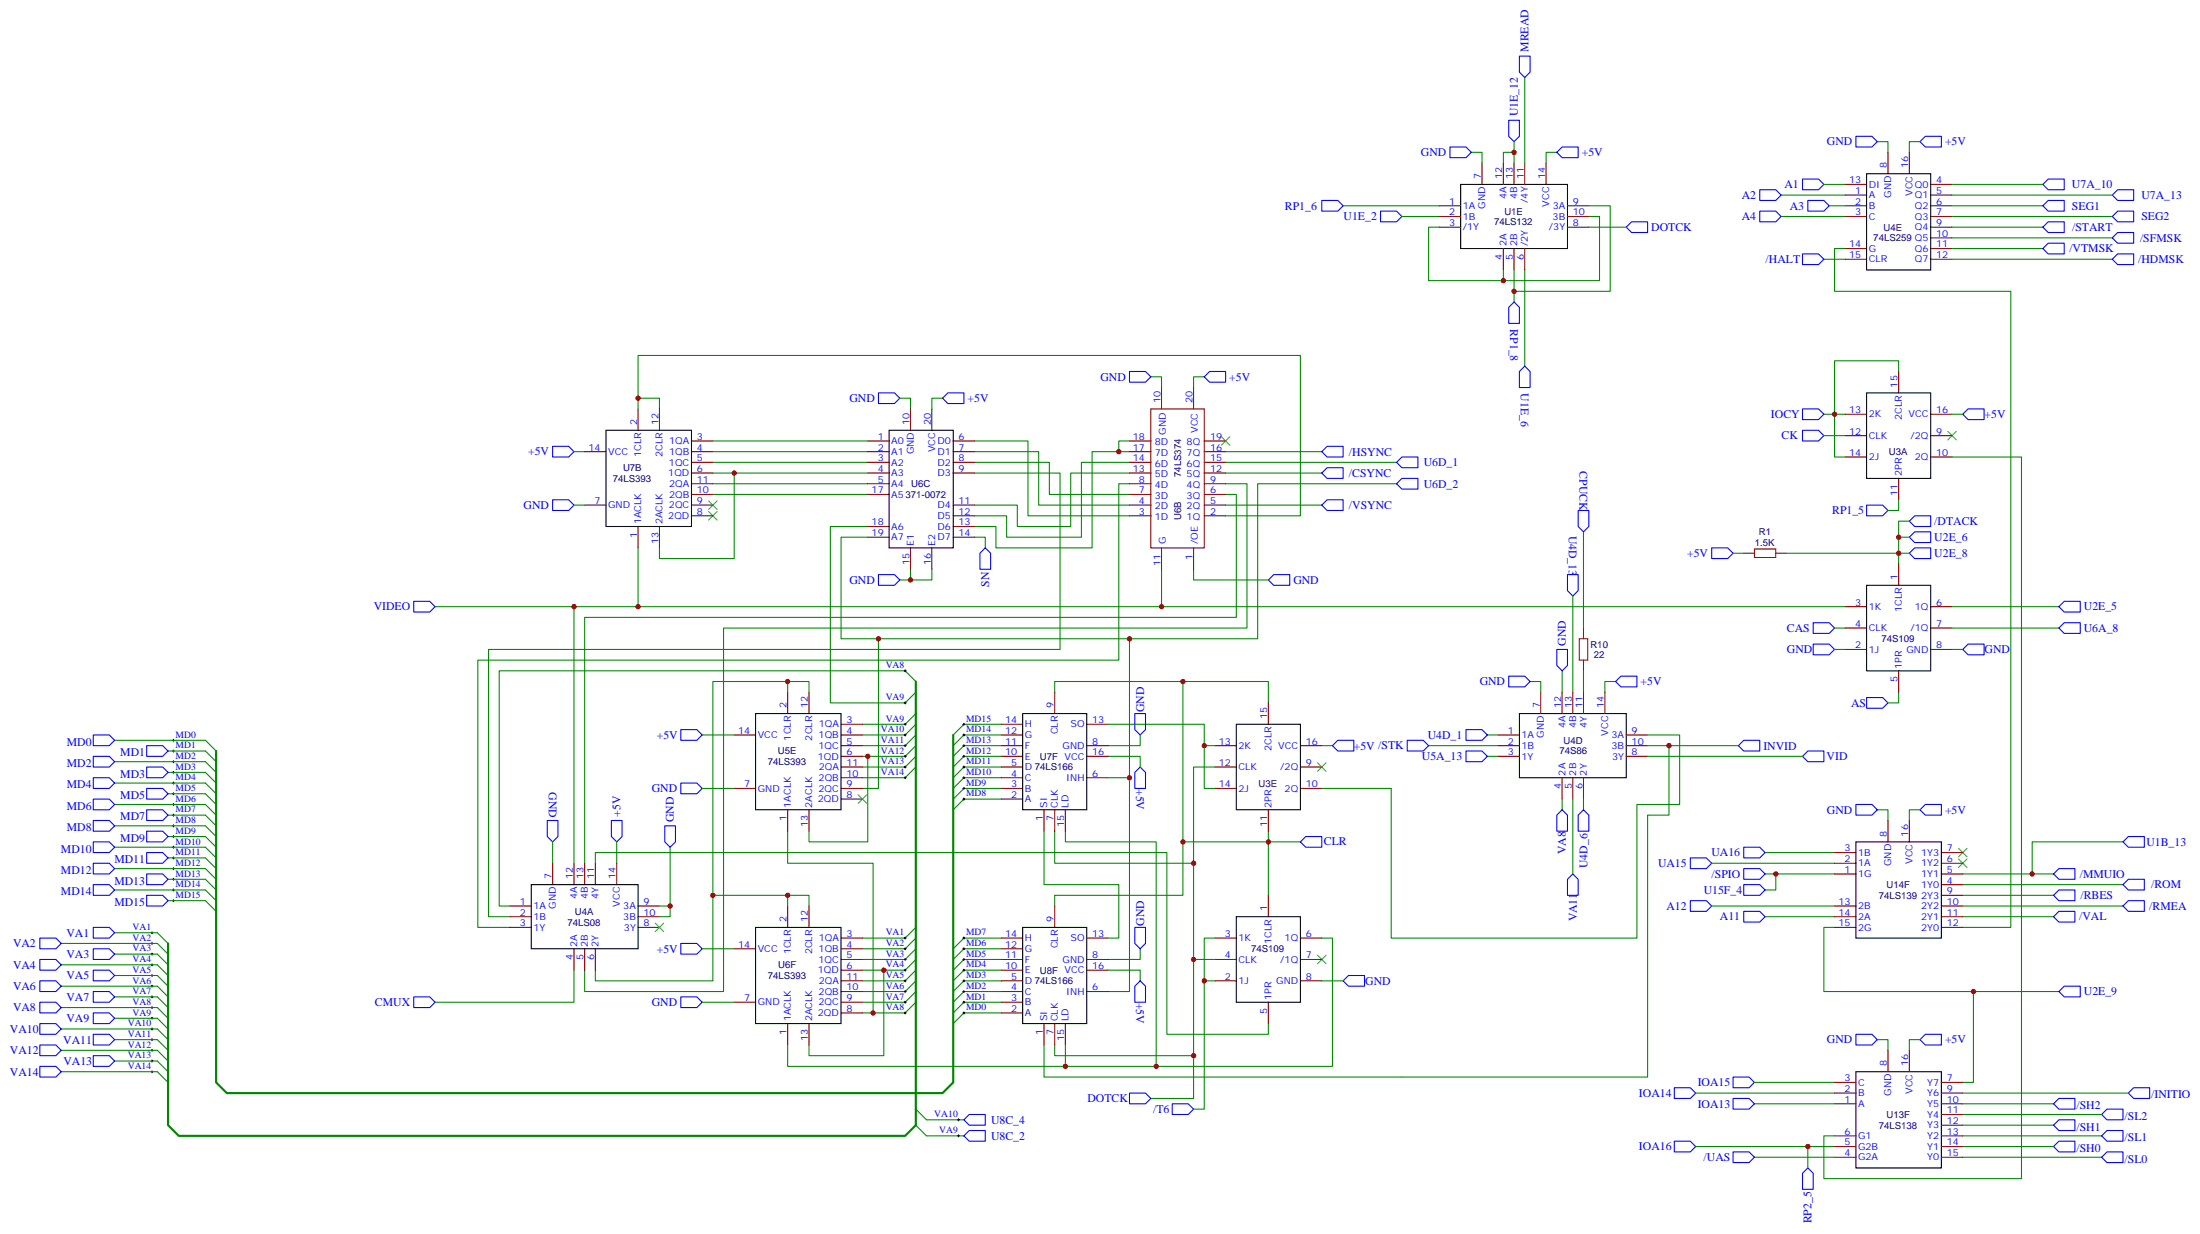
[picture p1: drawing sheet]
# Altium schematic sheet VIDEO.schdoc
size 534 x 299 mm

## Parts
R1  1.5K  [LISA_RESISTOR]
R10  22  [LISA_RESISTOR]
U1E  74LS132  [LISA_DIP_14]
U3A  74S109  [LISA_DIP_16]
U3E  74S109  [LISA_DIP_16]
U4A  74LS08  [LISA_DIP_14]
U4D  74S86  [LISA_DIP_14]
U4E  74LS259  [LISA_DIP_16]
U5E  74LS393  [LISA_DIP_14]
U6B  74LS374  [LISA_DIP_20]
U6C  371-0072  [LISA_DIP_20]
U6F  74LS393  [LISA_DIP_14]
U7B  74LS393  [LISA_DIP_14]
U7F  74LS166  [LISA_DIP_16]
U8F  74LS166  [LISA_DIP_16]
U13F  74LS138  [LISA_DIP_16]
U14F  74LS139  [LISA_DIP_16]

## Ports
+5V (in), /CSYNC (in), /DTACK (in), /HALT (in), /HDMSK (in), /HSYNC (in), /INITIO (in), /MMUIO (in), /RBES (in), /RMEA (in), /ROM (in), /SFMSK (in), /SH0 (in), /SH1 (in), /SH2 (in), /SL0 (in), /SL1 (in), /SL2 (in), /SPIO (in), /START (in), /STK (in), /T6 (in), /UAS (in), /VAL (in), /VSYNC (in), /VTMSK (in), A1 (in), A2 (in), A3 (in), A4 (in), A11 (in), A12 (in), AS (in), CAS (in), CK (in), CLR (in), CMUX (in), CPUCK (in), DOTCK (in), GND (in), INVID (in), IOA13 (in), IOA14 (in), IOA15 (in), IOA16 (in), IOCY (in), MD0 (in), MD1 (in), MD2 (in), MD3 (in), MD4 (in), MD5 (in), MD6 (in), MD7 (in), MD8 (in), MD9 (in), MD10 (in), MD11 (in), MD12 (in), MD13 (in), MD14 (in), MD15 (in), MREAD (in), RP1_5 (in), RP1_6 (in), RP1_8 (in), RP2_5 (in), SEG1 (in), SEG2 (in), SN (in), U1B_13 (in), U1E_2 (in), U1E_6 (in), U1E_12 (in), U2E_5 (in), U2E_6 (in), U2E_8 (in), U2E_9 (in), U4D_1 (in), U4D_6 (in), U4D_13 (in), U5A_13 (in), U6A_8 (in), U6D_1 (in), U6D_2 (in), U7A_10 (in), U7A_13 (in), U8C_2 (in), U8C_4 (in), U15F_4 (in), UA15 (in), UA16 (in), VA1 (in), VA2 (in), VA3 (in), VA4 (in), VA5 (in), VA6 (in), VA7 (in), VA8 (in), VA9 (in), VA10 (in), VA11 (in), VA12 (in), VA13 (in), VA14 (in), VID (in), VIDEO (in)

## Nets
+5V: R1.2 U1E.14(VCC) U3A.16(VCC) U3E.16(VCC) U4A.14(VCC) U4D.14(VCC) U4E.16(VCC) U5E.14(VCC) U6B.20(VCC) U6C.20(VCC) U6F.14(VCC) U7B.14(VCC) U7F.16(VCC) U8F.16(VCC) U13F.16(VCC) U14F.16(VCC) ; port +5V
/CSYNC: U6B.12(5Q) ; port /CSYNC
/DTACK: R1.1 U3A.1(1CLR) ; port U2E_8, port U2E_6, port /DTACK
/HALT: U4E.15(CLR) ; port /HALT
/HDMSK: U4E.12(Q7) ; port /HDMSK
/HSYNC: U6B.16(7Q) ; port /HSYNC
/INITIO: U13F.9(Y6) ; port /INITIO
/MMUIO: U14F.5(1Y1) ; port /MMUIO, port U1B_13
/RBES: U14F.9(2Y3) ; port /RBES
/RMEA: U14F.10(2Y2) ; port /RMEA
/ROM: U14F.4(1Y0) ; port /ROM
/SFMSK: U4E.10(Q5) ; port /SFMSK
/SH0: U13F.14(Y1) ; port /SH0
/SH1: U13F.12(Y3) ; port /SH1
/SH2: U13F.10(Y5) ; port /SH2
/SL0: U13F.15(Y0) ; port /SL0
/SL1: U13F.13(Y2) ; port /SL1
/SL2: U13F.11(Y4) ; port /SL2
/SPIO: U14F.1(1G) ; port /SPIO, port U15F_4
/START: U4E.9(Q4) ; port /START
/STK: U4D.2(1B) ; port /STK
/T6: U3E.2(1J) U3E.3(1K) ; port /T6
/UAS: U13F.4(G2A) ; port /UAS
/VAL: U14F.11(2Y1) ; port /VAL
/VSYNC: U6B.5(2Q) ; port /VSYNC
/VTMSK: U4E.11(Q6) ; port /VTMSK
A1: U4E.13(DI) ; port A1
A2: U4E.1(A) ; port A2
A3: U4E.2(B) ; port A3
A4: U4E.3(C) ; port A4
A11: U14F.14(2A) ; port A11
A12: U14F.13(2B) ; port A12
AS: U3A.5(1PR) ; port AS
CAS: U3A.4(CLK) ; port CAS
CK: U3A.12(CLK) ; port CK
CLR: U3E.1(1CLR) U3E.11(2PR) U3E.15(2CLR) U7F.9(CLR) U8F.9(CLR) ; port CLR
CMUX: U4A.4(2A) ; port CMUX
CPUCK: R10.1 ; port CPUCK
DOTCK: U1E.5(2B) U1E.8(/3Y) U1E.9(3A) U3E.4(CLK) U3E.12(CLK) U7F.7(CLK) U8F.7(CLK) ; port DOTCK, port RP1_8
GND: U1E.7(GND) U3A.2(1J) U3A.8(GND) U3E.8(GND) U4A.7(GND) U4A.9(3A) U4A.10(3B) U4D.7(GND) U4D.12(4A) U4E.8(GND) U5E.7(GND) U6B.1(/OE) U6B.10(GND) U6C.10(GND) U6C.15(E1) U6C.16(E2) U6F.7(GND) U7B.7(GND) U7F.8(GND) U8F.8(GND) U13F.8(GND) U14F.8(GND) ; port GND
INVID: U4D.10(3B) U8F.1(SI) ; port INVID
IOA13: U13F.1(A) ; port IOA13
IOA14: U13F.2(B) ; port IOA14
IOA15: U13F.3(C) ; port IOA15
IOA16: U13F.5(G2B) ; port IOA16, port RP2_5
IOCY: U3A.13(2K) U3A.14(2J) U3A.15(2CLR) ; port IOCY
MD0: U8F.2(A) ; port MD0
MD1: U8F.3(B) ; port MD1
MD2: U8F.4(C) ; port MD2
MD3: U8F.5(D) ; port MD3
MD4: U8F.10(E) ; port MD4
MD5: U8F.11(F) ; port MD5
MD6: U8F.12(G) ; port MD6
MD7: U8F.14(H) ; port MD7
MD8: U7F.2(A) ; port MD8
MD9: U7F.3(B) ; port MD9
MD10: U7F.4(C) ; port MD10
MD11: U7F.5(D) ; port MD11
MD12: U7F.10(E) ; port MD12
MD13: U7F.11(F) ; port MD13
MD14: U7F.12(G) ; port MD14
MD15: U7F.14(H) ; port MD15
MREAD: U1E.11(/4Y) ; port MREAD
RP1_5: U3A.11(2PR) ; port RP1_5
RP1_6: U1E.1(1A) ; port RP1_6
SEG1: U4E.6(Q2) ; port SEG1
SEG2: U4E.7(Q3) ; port SEG2
SN: U6C.14(D7) ; port SN
U1E_2: U1E.2(1B) ; port U1E_2
U1E_6: U1E.6(/2Y) ; port U1E_6
U1E_12: U1E.12(4A) U1E.13(4B) ; port U1E_12
U2E_5: U3A.6(1Q) ; port U2E_5
U2E_9: U13F.7(Y7) U14F.15(2G) ; port U2E_9
U4D_1: U4D.1(1A) ; port U4D_1
U4D_6: U4D.6(2Y) ; port U4D_6
U4D_13: U4D.13(4B) ; port U4D_13
U5A_13: U4D.3(1Y) ; port U5A_13
U6A_8: U3A.7(/1Q) ; port U6A_8
U6D_1: U6B.15(6Q) ; port U6D_1
U6D_2: U5E.9(2QC) U6C.19(A7) U7F.6(INH) U8F.6(INH) ; port U6D_2
U7A_10: U4E.4(Q0) ; port U7A_10
U7A_13: U4E.5(Q1) ; port U7A_13
UA15: U14F.2(1A) ; port UA15
UA16: U14F.3(1B) ; port UA16
VA1: U6F.3(1QA) ; port VA1
VA2: U6F.4(1QB) ; port VA2
VA3: U6F.5(1QC) ; port VA3
VA4: U6F.6(1QD) U6F.13(2ACLK) ; port VA4
VA5: U6F.11(2QA) ; port VA5
VA6: U6F.10(2QB) ; port VA6
VA7: U6F.9(2QC) ; port VA7
VA8: U4A.1(1A) U4D.4(2A) U5E.1(1ACLK) U6F.8(2QD) ; port VA8
VA9: U5E.3(1QA) U6C.18(A6) ; port VA9, port U8C_2
VA10: U5E.4(1QB) ; port VA10, port U8C_4
VA11: U4D.5(2B) U5E.5(1QC) ; port VA11
VA12: U5E.6(1QD) U5E.13(2ACLK) ; port VA12
VA13: U5E.11(2QA) ; port VA13
VA14: U5E.10(2QB) ; port VA14
VID: U4D.8(3Y) ; port VID
VIDEO: U3A.3(1K) U4A.12(4A) U6B.11(G) U7B.1(1ACLK) ; port VIDEO
NetR10_2: R10.2 U4D.11(4Y)
NetU1E_3: U1E.3(/1Y) U1E.4(2A) U1E.10(3B)
NetU3A_10: U3A.10(2Q) U13F.6(G1)
NetU3E_5: U3E.5(1PR) U4A.11(4Y)
NetU3E_6: U3E.6(1Q) U6F.1(1ACLK) U7F.15(LD) U8F.15(LD)
NetU3E_10: U3E.10(2Q) U4D.9(3A)
NetU3E_13: U3E.13(2K) U3E.14(2J) U7F.13(SO)
NetU4A_2: U4A.2(1B) U6C.9(D3)
NetU4A_3: U4A.3(1Y) U6B.8(4D)
NetU4A_5: U4A.5(2B) U6B.9(4Q)
NetU4A_6: U4A.6(2Y) U5E.2(1CLR) U5E.12(2CLR) U6F.2(1CLR) U6F.12(2CLR)
NetU4A_13: U4A.13(4B) U6B.6(3Q)
NetU4E_14: U4E.14(G) U14F.12(2Y0)
NetU6B_2: U6B.2(1Q) U7B.2(1CLR) U7B.12(2CLR)
NetU6B_3: U6B.3(1D) U6C.6(D0)
NetU6B_4: U6B.4(2D) U6C.7(D1)
NetU6B_7: U6B.7(3D) U6C.8(D2)
NetU6B_13: U6B.13(5D) U6C.11(D4)
NetU6B_14: U6B.14(6D) U6C.12(D5)
NetU6B_17: U6B.17(7D) U6B.18(8D) U6C.13(D6)
NetU6C_1: U6C.1(A0) U7B.3(1QA)
NetU6C_2: U6C.2(A1) U7B.4(1QB)
NetU6C_3: U6C.3(A2) U7B.5(1QC)
NetU6C_4: U6C.4(A3) U7B.6(1QD) U7B.13(2ACLK)
NetU6C_5: U6C.5(A4) U7B.11(2QA)
NetU6C_17: U6C.17(A5) U7B.10(2QB)
NetU7F_1: U7F.1(SI) U8F.13(SO)

Not connected (* = marked no-connect by the designer): U3A 9(/2Q)*; U3E 7(/1Q)* 9(/2Q)*; U4A 8(3Y)*; U5E 8(2QD)*; U6B 19(8Q)*; U7B 8(2QD)* 9(2QC)*; U14F 6(1Y2)* 7(1Y3)*
